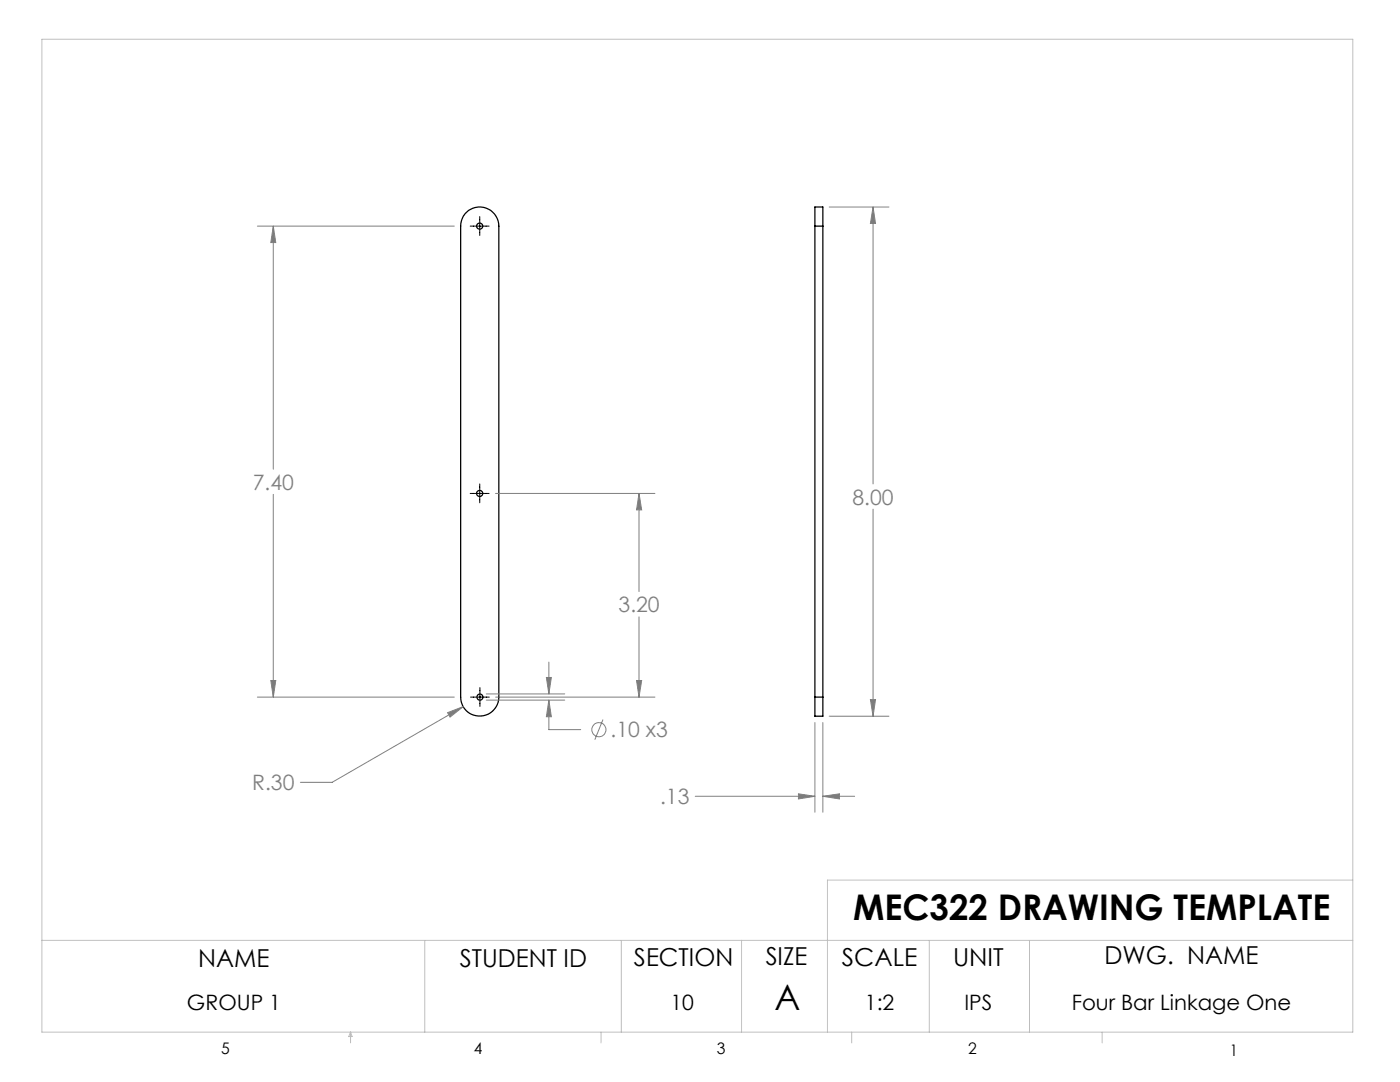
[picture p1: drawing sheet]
<svg xmlns="http://www.w3.org/2000/svg" width="279mm" height="216mm" viewBox="0 0 279 216" stroke-linecap="round" stroke-linejoin="round" font-family="sans-serif">
<g fill="none" stroke="#000" stroke-width=".25">
<path d="M92.8 42.7a3.8 3.8 0 0 1 4.2-1.2 3.8 3.8 0 0 1 2.6 3.6v94a3.8 3.8 0 0 1-3.9 3.8 3.8 3.8 0 0 1-3.8-3.8v-94l.2-1zM162.6 45.1v-3.8h1.6v3.8M162.6 45.1h1.6M162.6 45.1v94M164.2 45.1v94M162.6 139.1v3.8h1.6v-3.8M162.6 139.1h1.6"/>
<circle cx="95.7" cy="45.1" r=".61"/>
<circle cx="95.7" cy="98.5" r=".61"/>
<circle cx="95.8" cy="139.1" r=".61"/>
</g>
<g fill="none" stroke="#808080" stroke-width=".2">
<path d="M51.4 45.1h39.3M54.5 45.1l.5 3.3h-1zM54.5 45.1v48.5M165.5 41.3h11.9M174.2 41.3l.5 3.3h-1zM174.2 41.3v55.3M54.5 98.6v40.5M98.9 98.5h31.8M127.5 98.5l.6 3.2h-1.1zM127.5 98.5v19.5M174.2 101.6v41.3M51.4 139.1h39.3"/>
<path d="M54 135.8h1l-.5 3.3zM97 138.5h15.7M97 139.7h15.7M98.9 139.1h31.8M109 135.2h1l-.5 3.3zM109.5 139.7l.5 3.3h-1zM109.5 139.7v5.9h6.4M109.5 132.1v6.4M127 135.8h1.1l-.6 3.3zM127.5 123.1v16M173.7 139.6h1l-.5 3.3zM89.3 142.2l3.1-1.2-2.6 2.1z"/>
<path d="M92.4 141l-26.1 15.1h-6.4M120.3 143.6l-1.6 4M138.7 158.9h23.9M159.3 158.4l3.3 .5-3.3 .5zM162.6 144.2v17.9M164.2 158.9l3.3-.5v1zM164.2 144.2v17.9M164.2 158.9h6.4M165.5 142.9h11.9"/>
<circle cx="119.5" cy="145.6" r="1.41"/>
</g>
<path d="M93.8 45.1h3.8M95.7 43.2v3.8M93.8 98.5h3.8M95.7 96.6v3.7M93.9 139.1h3.7M95.8 137.2v3.8" fill="none" stroke="#000" stroke-width=".2"/>
<g fill="none" stroke="#c0c0c0" stroke-width=".2">
<path d="M8.4 7.8h261.6v198.2h-261.6zM270 175.6h-104.9v30.4M8.4 187.6h261.6M84.8 187.6v18.4M124 187.6v18.4M148 187.6v18.4M185.5 187.6v18.4M205.5 187.6v18.4M70 206v2.1M70 206l.3 .8h-.7zM119.9 206v2.1M170 206v2.1"/>
<path d="M220 206v2.1"/>
</g>
<path d="M54.5 45.1l.5 3.3h-1zM54 135.8h1l-.5 3.3zM89.3 142.2l.5 .9 2.6-2.1zM109 135.2h1l-.5 3.3zM109.5 139.7l.5 3.3h-1zM127 135.8h1.1l-.6 3.3zM127.5 98.5l.6 3.2h-1.1zM159.3 158.4l3.3 .5-3.3 .5zM164.2 158.9l3.3-.5v1zM174.2 41.3l.5 3.3h-1zM173.7 139.6h1l-.5 3.3z" fill="#808080"/>
<g font-size="7.1">
<text x="170.3" y="183.5">MEC322 DRAWING TEMPLATE</text>
<text x="154.6" y="201.6">A</text>
</g>
<g font-size="4.9">
<text x="39.6" y="193">NAME</text>
<text x="91.8" y="193">STUDENT ID</text>
<text x="126.5" y="192.7">SECTION</text>
<text x="152.8" y="192.6">SIZE</text>
<text x="168" y="192.8">SCALE</text>
<text x="190.2" y="192.7">UNIT</text>
<text x="220.4" y="192.4">DWG. NAME</text>
</g>
<g font-size="4.2" fill="#808080">
<text x="50.5" y="97.7">7.40</text>
<text x="170.1" y="100.7">8.00</text>
<text x="123.5" y="122.1">3.20</text>
<text x="121.9" y="147.1">.10 x3</text>
<text x="50.3" y="157.7">R.30</text>
<text x="131.7" y="160.5">.13</text>
</g>
<g font-size="4.2">
<text x="37.3" y="201.6">GROUP 1</text>
<text x="133.8" y="201.6">10</text>
<text x="172.6" y="201.6">1:2</text>
<text x="192.5" y="201.6">IPS</text>
<text x="213.9" y="201.6">Four Bar Linkage One</text>
</g>
<g font-size="3.2">
<text x="44.2" y="210.4">5</text>
<text x="94.6" y="210.3">4</text>
<text x="143.1" y="210.4">3</text>
<text x="193.2" y="210.3">2</text>
<text x="245.4" y="210.6">1</text>
</g>
</svg>
